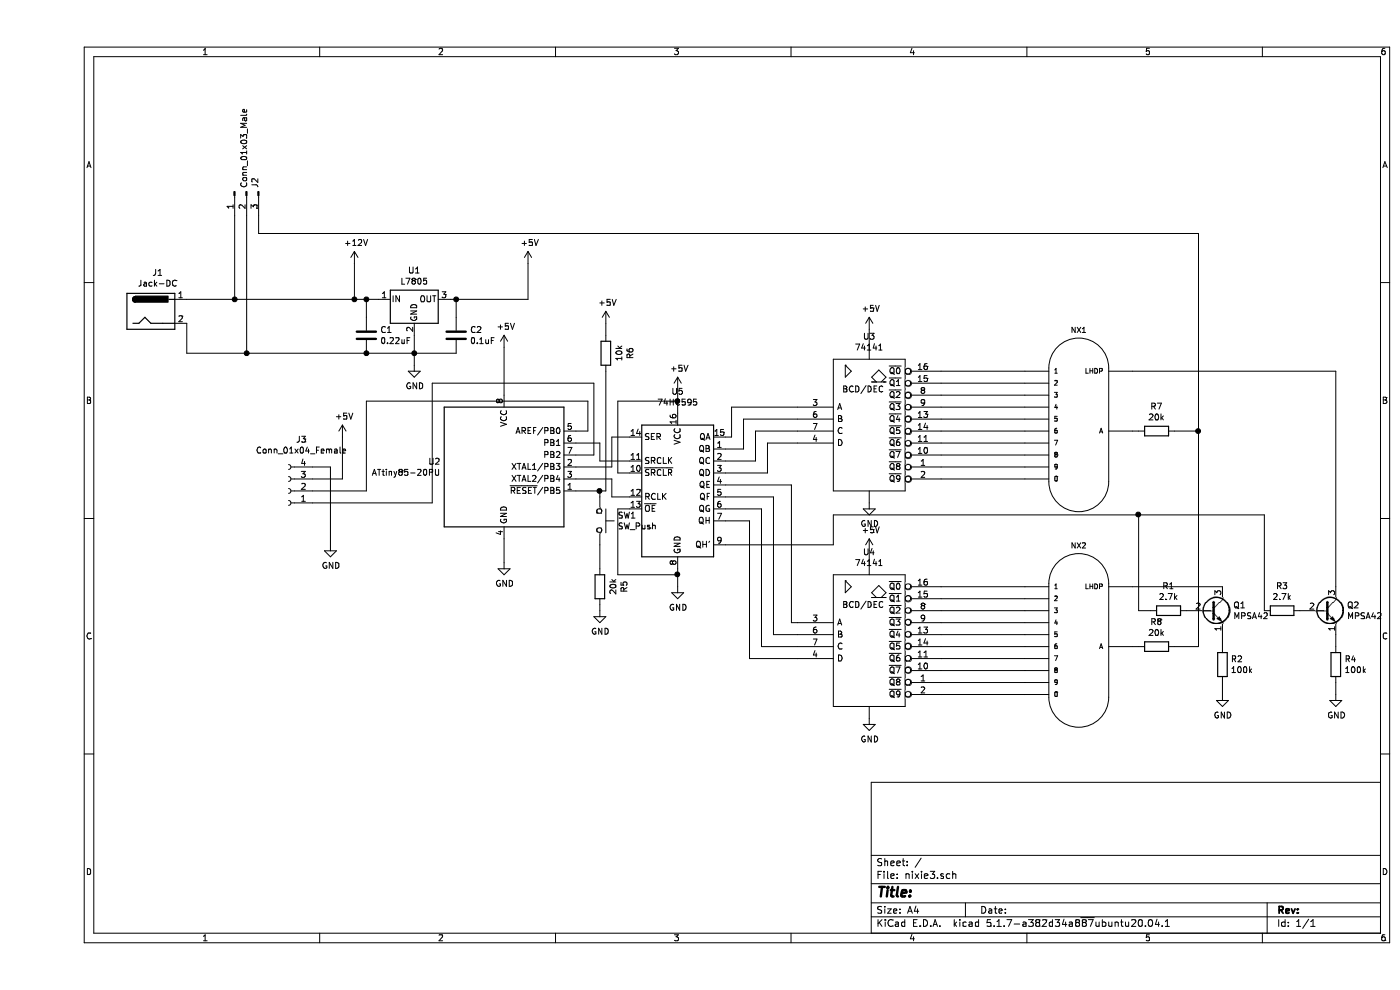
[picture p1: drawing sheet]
EESchema Schematic File Version 4
EELAYER 30 0
EELAYER END
$Descr A4 11693 8268
encoding utf-8
Sheet 1 1
Title ""
Date ""
Rev ""
Comp ""
Comment1 ""
Comment2 ""
Comment3 ""
Comment4 ""
$EndDescr
$Comp
L power:GND #PWR017
U 1 1
P 6950 6000
F 0 "#PWR017" H 6950 5750 50  0001 C CNN
F 1 "GND" H 6955 5827 50  0000 C CNN
F 2 "" H 6950 6000 50  0001 C CNN
F 3 "" H 6950 6000 50  0001 C CNN
	1    6950 6000
	1    0    0    -1  
$EndComp
Wire Wire Line
	6950 5900 6950 6000
$Comp
L nixie3-rescue:IN-12BORIGINAL-nixies-us NX1
U 1 1
P 8750 3600
F 0 "NX1" H 8700 4445 45  0000 C CNN
F 1 "IN-12BORIGINAL" H 8750 3600 45  0001 L BNN
F 2 "nixies-us:nixies-us-IN-12" H 8780 3750 20  0001 C CNN
F 3 "" H 8750 3600 50  0001 C CNN
	1    8750 3600
	1    0    0    -1  
$EndComp
Wire Wire Line
	7550 3100 8250 3100
Wire Wire Line
	7550 3600 8250 3600
Wire Wire Line
	7550 3700 8250 3700
Wire Wire Line
	7550 3800 8250 3800
Wire Wire Line
	7550 3900 8250 3900
Wire Wire Line
	7550 4000 8250 4000
$Comp
L nixie3-rescue:IN-12BORIGINAL-nixies-us NX2
U 1 1
P 8750 5400
F 0 "NX2" H 8700 6245 45  0000 C CNN
F 1 "IN-12BORIGINAL" H 8750 5400 45  0001 L BNN
F 2 "nixies-us:nixies-us-IN-12" H 8780 5550 20  0001 C CNN
F 3 "" H 8750 5400 50  0001 C CNN
	1    8750 5400
	1    0    0    -1  
$EndComp
Wire Wire Line
	7550 4900 8250 4900
Wire Wire Line
	7550 5000 8250 5000
Wire Wire Line
	7550 5100 8250 5100
Wire Wire Line
	7550 5200 8250 5200
Wire Wire Line
	7550 5300 8250 5300
Wire Wire Line
	7550 5400 8250 5400
Wire Wire Line
	7550 5500 8250 5500
Wire Wire Line
	7550 5600 8250 5600
Wire Wire Line
	7550 5700 8250 5700
Wire Wire Line
	7550 5800 8250 5800
$Comp
L Regulator_Linear:L7805 U1
U 1 1
P 3150 2500
F 0 "U1" H 3150 2742 50  0000 C CNN
F 1 "L7805" H 3150 2651 50  0000 C CNN
F 2 "Package_TO_SOT_THT:TO-220-3_Vertical" H 3175 2350 50  0001 L CIN
F 3 "http://www.st.com/content/ccc/resource/technical/document/datasheet/41/4f/b3/b0/12/d4/47/88/CD00000444.pdf/files/CD00000444.pdf/jcr:content/translations/en.CD00000444.pdf" H 3150 2450 50  0001 C CNN
	1    3150 2500
	1    0    0    -1  
$EndComp
$Comp
L power:GND #PWR05
U 1 1
P 3150 3050
F 0 "#PWR05" H 3150 2800 50  0001 C CNN
F 1 "GND" H 3155 2877 50  0000 C CNN
F 2 "" H 3150 3050 50  0001 C CNN
F 3 "" H 3150 3050 50  0001 C CNN
	1    3150 3050
	1    0    0    -1  
$EndComp
Wire Wire Line
	3150 3050 3150 2950
Wire Wire Line
	2650 2200 2650 2500
$Comp
L power:+5V #PWR010
U 1 1
P 4100 2200
F 0 "#PWR010" H 4100 2050 50  0001 C CNN
F 1 "+5V" H 4115 2373 50  0000 C CNN
F 2 "" H 4100 2200 50  0001 C CNN
F 3 "" H 4100 2200 50  0001 C CNN
	1    4100 2200
	1    0    0    -1  
$EndComp
Wire Wire Line
	3450 2500 3500 2500
Wire Wire Line
	4100 2500 4100 2200
$Comp
L power:+5V #PWR016
U 1 1
P 6950 4600
F 0 "#PWR016" H 6950 4450 50  0001 C CNN
F 1 "+5V" H 6965 4773 50  0000 C CNN
F 2 "" H 6950 4600 50  0001 C CNN
F 3 "" H 6950 4600 50  0001 C CNN
	1    6950 4600
	1    0    0    -1  
$EndComp
Wire Wire Line
	6950 4600 6950 4800
$Comp
L Device:C C2
U 1 1
P 3500 2800
F 0 "C2" H 3615 2846 50  0000 L CNN
F 1 "0.1uF" H 3615 2755 50  0000 L CNN
F 2 "Capacitor_THT:C_Disc_D5.1mm_W3.2mm_P5.00mm" H 3538 2650 50  0001 C CNN
F 3 "~" H 3500 2800 50  0001 C CNN
	1    3500 2800
	1    0    0    -1  
$EndComp
Wire Wire Line
	3500 2650 3500 2500
Connection ~ 3500 2500
Wire Wire Line
	3500 2950 3150 2950
Connection ~ 3150 2950
Wire Wire Line
	3150 2950 3150 2800
$Comp
L Device:C C1
U 1 1
P 2750 2800
F 0 "C1" H 2865 2846 50  0000 L CNN
F 1 "0.22uF" H 2865 2755 50  0000 L CNN
F 2 "Capacitor_THT:C_Disc_D5.1mm_W3.2mm_P5.00mm" H 2788 2650 50  0001 C CNN
F 3 "~" H 2750 2800 50  0001 C CNN
	1    2750 2800
	1    0    0    -1  
$EndComp
Wire Wire Line
	3150 2950 2750 2950
Wire Wire Line
	2750 2650 2750 2500
Connection ~ 2750 2500
Wire Wire Line
	2750 2500 2850 2500
$Comp
L Connector:Conn_01x03_Male J2
U 1 1
P 1750 1600
F 0 "J2" H 1722 1532 50  0000 R CNN
F 1 "Conn_01x03_Male" H 1722 1623 50  0000 R CNN
F 2 "Connector_PinHeader_2.54mm:PinHeader_1x03_P2.54mm_Vertical" H 1750 1600 50  0001 C CNN
F 3 "~" H 1750 1600 50  0001 C CNN
	1    1750 1600
	0    -1   1    0   
$EndComp
Wire Wire Line
	1650 1800 1650 2500
Connection ~ 2650 2500
Wire Wire Line
	1750 1800 1750 2950
Wire Wire Line
	1850 1800 1850 1950
Wire Wire Line
	1850 1950 9700 1950
Wire Wire Line
	9700 1950 9700 3600
$Comp
L Device:R R7
U 1 1
P 9350 3600
F 0 "R7" V 9143 3600 50  0000 C CNN
F 1 "20k" V 9234 3600 50  0000 C CNN
F 2 "Resistor_THT:R_Axial_DIN0207_L6.3mm_D2.5mm_P7.62mm_Horizontal" V 9280 3600 50  0001 C CNN
F 3 "~" H 9350 3600 50  0001 C CNN
	1    9350 3600
	0    1    1    0   
$EndComp
Wire Wire Line
	9200 3600 9150 3600
Wire Wire Line
	9500 3600 9700 3600
Connection ~ 9700 3600
Wire Wire Line
	9700 3600 9700 5400
$Comp
L Device:R R8
U 1 1
P 9350 5400
F 0 "R8" V 9143 5400 50  0000 C CNN
F 1 "20k" V 9234 5400 50  0000 C CNN
F 2 "Resistor_THT:R_Axial_DIN0207_L6.3mm_D2.5mm_P7.62mm_Horizontal" V 9280 5400 50  0001 C CNN
F 3 "~" H 9350 5400 50  0001 C CNN
	1    9350 5400
	0    1    1    0   
$EndComp
Wire Wire Line
	9200 5400 9150 5400
Wire Wire Line
	9500 5400 9700 5400
$Comp
L Connector:Conn_01x04_Female J3
U 1 1
P 2100 4100
F 0 "J3" H 1992 3675 50  0000 C CNN
F 1 "Conn_01x04_Female" H 1992 3766 50  0000 C CNN
F 2 "Connector_PinHeader_2.54mm:PinHeader_1x04_P2.54mm_Vertical" H 2100 4100 50  0001 C CNN
F 3 "~" H 2100 4100 50  0001 C CNN
	1    2100 4100
	-1   0    0    1   
$EndComp
Wire Wire Line
	2300 3900 2450 3900
$Comp
L power:GND #PWR01
U 1 1
P 2450 4550
F 0 "#PWR01" H 2450 4300 50  0001 C CNN
F 1 "GND" H 2455 4377 50  0000 C CNN
F 2 "" H 2450 4550 50  0001 C CNN
F 3 "" H 2450 4550 50  0001 C CNN
	1    2450 4550
	1    0    0    -1  
$EndComp
Wire Wire Line
	2450 3900 2450 4550
$Comp
L Connector:Jack-DC J1
U 1 1
P 950 2600
F 0 "J1" H 1007 2925 50  0000 C CNN
F 1 "Jack-DC" H 1007 2834 50  0000 C CNN
F 2 "Connector_BarrelJack:BarrelJack_CUI_PJ-102AH_Horizontal" H 1000 2560 50  0001 C CNN
F 3 "~" H 1000 2560 50  0001 C CNN
	1    950  2600
	1    0    0    -1  
$EndComp
Wire Wire Line
	1250 2500 1650 2500
Connection ~ 1650 2500
Wire Wire Line
	1250 2700 1250 2950
Wire Wire Line
	6950 4100 6950 4200
$Comp
L power:GND #PWR015
U 1 1
P 6950 4200
F 0 "#PWR015" H 6950 3950 50  0001 C CNN
F 1 "GND" H 6955 4027 50  0000 C CNN
F 2 "" H 6950 4200 50  0001 C CNN
F 3 "" H 6950 4200 50  0001 C CNN
	1    6950 4200
	1    0    0    -1  
$EndComp
Wire Wire Line
	2650 2500 2750 2500
Wire Wire Line
	1650 2500 2650 2500
Wire Wire Line
	1250 2950 1750 2950
Wire Wire Line
	1750 2950 2750 2950
Connection ~ 1750 2950
Connection ~ 2750 2950
Wire Wire Line
	3500 2500 4100 2500
Wire Wire Line
	9150 4900 9900 4900
$Comp
L power:+12V #PWR0101
U 1 1
P 2650 2200
F 0 "#PWR0101" H 2650 2050 50  0001 C CNN
F 1 "+12V" H 2665 2373 50  0000 C CNN
F 2 "" H 2650 2200 50  0001 C CNN
F 3 "" H 2650 2200 50  0001 C CNN
	1    2650 2200
	1    0    0    -1  
$EndComp
$Comp
L 74xx_IEEE:74141 U4
U 1 1
P 6950 5350
F 0 "U4" H 6950 6091 50  0000 C CNN
F 1 "74141" H 6950 6000 50  0000 C CNN
F 2 "Package_DIP:DIP-16_W7.62mm" H 6950 5350 50  0001 C CNN
F 3 "" H 6950 5350 50  0001 C CNN
	1    6950 5350
	1    0    0    -1  
$EndComp
$Comp
L 74xx_IEEE:74141 U3
U 1 1
P 6950 3550
F 0 "U3" H 6950 4291 50  0000 C CNN
F 1 "74141" H 6950 4200 50  0000 C CNN
F 2 "Package_DIP:DIP-16_W7.62mm" H 6950 3550 50  0001 C CNN
F 3 "" H 6950 3550 50  0001 C CNN
	1    6950 3550
	1    0    0    -1  
$EndComp
$Comp
L power:GND #PWR0102
U 1 1
P 3900 4700
F 0 "#PWR0102" H 3900 4450 50  0001 C CNN
F 1 "GND" H 3905 4527 50  0000 C CNN
F 2 "" H 3900 4700 50  0001 C CNN
F 3 "" H 3900 4700 50  0001 C CNN
	1    3900 4700
	1    0    0    -1  
$EndComp
$Comp
L power:GND #PWR0103
U 1 1
P 5350 4900
F 0 "#PWR0103" H 5350 4650 50  0001 C CNN
F 1 "GND" H 5355 4727 50  0000 C CNN
F 2 "" H 5350 4900 50  0001 C CNN
F 3 "" H 5350 4900 50  0001 C CNN
	1    5350 4900
	1    0    0    -1  
$EndComp
Wire Wire Line
	5350 4900 5350 4800
$Comp
L power:+5V #PWR0104
U 1 1
P 3900 2900
F 0 "#PWR0104" H 3900 2750 50  0001 C CNN
F 1 "+5V" H 3915 3073 50  0000 C CNN
F 2 "" H 3900 2900 50  0001 C CNN
F 3 "" H 3900 2900 50  0001 C CNN
	1    3900 2900
	1    0    0    -1  
$EndComp
$Comp
L power:+5V #PWR0105
U 1 1
P 5350 3250
F 0 "#PWR0105" H 5350 3100 50  0001 C CNN
F 1 "+5V" H 5365 3423 50  0000 C CNN
F 2 "" H 5350 3250 50  0001 C CNN
F 3 "" H 5350 3250 50  0001 C CNN
	1    5350 3250
	1    0    0    -1  
$EndComp
Wire Wire Line
	3900 3300 3900 2900
Wire Wire Line
	3900 4700 3900 4500
$Comp
L MCU_Microchip_ATtiny:ATtiny85-20PU U2
U 1 1
P 3900 3900
F 0 "U2" H 3371 3946 50  0000 R CNN
F 1 "ATtiny85-20PU" H 3371 3855 50  0000 R CNN
F 2 "Package_DIP:DIP-8_W7.62mm" H 3900 3900 50  0001 C CIN
F 3 "http://ww1.microchip.com/downloads/en/DeviceDoc/atmel-2586-avr-8-bit-microcontroller-attiny25-attiny45-attiny85_datasheet.pdf" H 3900 3900 50  0001 C CNN
	1    3900 3900
	1    0    0    -1  
$EndComp
Wire Wire Line
	5350 3250 5350 3350
Wire Wire Line
	5750 3650 5800 3650
Wire Wire Line
	5800 3650 5800 3400
Wire Wire Line
	5800 3400 6350 3400
Wire Wire Line
	5900 3750 5900 3500
Wire Wire Line
	5900 3500 6350 3500
Wire Wire Line
	6000 3850 6000 3600
Wire Wire Line
	6000 3600 6350 3600
Wire Wire Line
	6100 3950 6100 3700
Wire Wire Line
	6100 3700 6350 3700
Wire Wire Line
	6300 5200 6350 5200
Wire Wire Line
	4500 3900 4800 3900
Wire Wire Line
	4800 3900 4800 3650
Wire Wire Line
	4800 3650 4950 3650
Wire Wire Line
	4500 4000 4800 4000
Wire Wire Line
	4800 4000 4800 4150
Wire Wire Line
	4800 4150 4950 4150
Wire Wire Line
	4700 3850 4950 3850
Wire Wire Line
	4500 3600 4600 3600
Wire Wire Line
	4600 3600 4600 3350
Wire Wire Line
	4600 3350 2750 3350
Wire Wire Line
	4500 3800 4650 3800
Wire Wire Line
	4650 3800 4650 3200
Wire Wire Line
	4650 3200 3300 3200
Wire Wire Line
	3300 3200 3300 4200
Wire Wire Line
	3300 4200 2300 4200
Wire Wire Line
	2750 4100 2300 4100
Wire Wire Line
	2750 3350 2750 4100
Wire Wire Line
	2300 4000 2550 4000
Wire Wire Line
	2550 4000 2550 3650
$Comp
L power:+5V #PWR0106
U 1 1
P 2550 3650
F 0 "#PWR0106" H 2550 3500 50  0001 C CNN
F 1 "+5V" H 2565 3823 50  0000 C CNN
F 2 "" H 2550 3650 50  0001 C CNN
F 3 "" H 2550 3650 50  0001 C CNN
	1    2550 3650
	1    0    0    -1  
$EndComp
Wire Wire Line
	4950 4250 4850 4250
Wire Wire Line
	4850 4250 4850 4800
Wire Wire Line
	4850 4800 5350 4800
Connection ~ 5350 4800
Wire Wire Line
	5350 4800 5350 4750
Wire Wire Line
	4950 3950 4850 3950
Wire Wire Line
	4850 3950 4850 3350
Wire Wire Line
	4850 3350 5350 3350
Connection ~ 5350 3350
Wire Wire Line
	5350 3350 5350 3450
Wire Wire Line
	10850 3100 10850 4900
$Comp
L Transistor_BJT:MPSA42 Q2
U 1 1
P 10750 5100
F 0 "Q2" H 10941 5146 50  0000 L CNN
F 1 "MPSA42" H 10941 5055 50  0000 L CNN
F 2 "Package_TO_SOT_THT:TO-92_Inline_Wide" H 10950 5025 50  0001 L CIN
F 3 "http://www.onsemi.com/pub_link/Collateral/MPSA42-D.PDF" H 10750 5100 50  0001 L CNN
	1    10750 5100
	1    0    0    -1  
$EndComp
$Comp
L Transistor_BJT:MPSA42 Q1
U 1 1
P 9800 5100
F 0 "Q1" H 9991 5146 50  0000 L CNN
F 1 "MPSA42" H 9991 5055 50  0000 L CNN
F 2 "Package_TO_SOT_THT:TO-92_Inline_Wide" H 10000 5025 50  0001 L CIN
F 3 "http://www.onsemi.com/pub_link/Collateral/MPSA42-D.PDF" H 9800 5100 50  0001 L CNN
	1    9800 5100
	1    0    0    -1  
$EndComp
$Comp
L Device:R R2
U 1 1
P 9900 5550
F 0 "R2" H 9970 5596 50  0000 L CNN
F 1 "100k" H 9970 5505 50  0000 L CNN
F 2 "Resistor_THT:R_Axial_DIN0207_L6.3mm_D2.5mm_P7.62mm_Horizontal" V 9830 5550 50  0001 C CNN
F 3 "~" H 9900 5550 50  0001 C CNN
	1    9900 5550
	1    0    0    -1  
$EndComp
$Comp
L Device:R R4
U 1 1
P 10850 5550
F 0 "R4" H 10920 5596 50  0000 L CNN
F 1 "100k" H 10920 5505 50  0000 L CNN
F 2 "Resistor_THT:R_Axial_DIN0207_L6.3mm_D2.5mm_P7.62mm_Horizontal" V 10780 5550 50  0001 C CNN
F 3 "~" H 10850 5550 50  0001 C CNN
	1    10850 5550
	1    0    0    -1  
$EndComp
Wire Wire Line
	10850 5400 10850 5300
Wire Wire Line
	9900 5400 9900 5300
$Comp
L Device:R R1
U 1 1
P 9450 5100
F 0 "R1" V 9243 5100 50  0000 C CNN
F 1 "2.7k" V 9334 5100 50  0000 C CNN
F 2 "Resistor_THT:R_Axial_DIN0207_L6.3mm_D2.5mm_P7.62mm_Horizontal" V 9380 5100 50  0001 C CNN
F 3 "~" H 9450 5100 50  0001 C CNN
	1    9450 5100
	0    1    1    0   
$EndComp
Wire Wire Line
	9200 5100 9300 5100
Wire Wire Line
	9150 3100 10850 3100
$Comp
L Device:R R3
U 1 1
P 10400 5100
F 0 "R3" V 10193 5100 50  0000 C CNN
F 1 "2.7k" V 10284 5100 50  0000 C CNN
F 2 "Resistor_THT:R_Axial_DIN0207_L6.3mm_D2.5mm_P7.62mm_Horizontal" V 10330 5100 50  0001 C CNN
F 3 "~" H 10400 5100 50  0001 C CNN
	1    10400 5100
	0    1    1    0   
$EndComp
$Comp
L power:GND #PWR0107
U 1 1
P 9900 5800
F 0 "#PWR0107" H 9900 5550 50  0001 C CNN
F 1 "GND" H 9905 5627 50  0000 C CNN
F 2 "" H 9900 5800 50  0001 C CNN
F 3 "" H 9900 5800 50  0001 C CNN
	1    9900 5800
	1    0    0    -1  
$EndComp
Wire Wire Line
	9900 5800 9900 5700
$Comp
L power:GND #PWR0108
U 1 1
P 10850 5800
F 0 "#PWR0108" H 10850 5550 50  0001 C CNN
F 1 "GND" H 10855 5627 50  0000 C CNN
F 2 "" H 10850 5800 50  0001 C CNN
F 3 "" H 10850 5800 50  0001 C CNN
	1    10850 5800
	1    0    0    -1  
$EndComp
Wire Wire Line
	10850 5800 10850 5700
Wire Wire Line
	7550 3500 8250 3500
Wire Wire Line
	7550 3400 8250 3400
Wire Wire Line
	7550 3300 8250 3300
Wire Wire Line
	7550 3200 8250 3200
Wire Wire Line
	6950 2750 6950 3000
$Comp
L power:+5V #PWR014
U 1 1
P 6950 2750
F 0 "#PWR014" H 6950 2600 50  0001 C CNN
F 1 "+5V" H 6965 2923 50  0000 C CNN
F 2 "" H 6950 2750 50  0001 C CNN
F 3 "" H 6950 2750 50  0001 C CNN
	1    6950 2750
	1    0    0    -1  
$EndComp
Wire Wire Line
	6150 5300 6350 5300
Wire Wire Line
	6050 5400 6350 5400
Wire Wire Line
	5950 5500 6350 5500
Wire Wire Line
	5750 4350 5950 4350
Wire Wire Line
	5750 4250 6050 4250
Wire Wire Line
	5750 4150 6150 4150
Wire Wire Line
	5750 4050 6300 4050
Wire Wire Line
	5750 3950 6100 3950
Wire Wire Line
	5750 3850 6000 3850
Wire Wire Line
	5750 3750 5900 3750
Wire Wire Line
	5950 4350 5950 5500
Wire Wire Line
	6050 4250 6050 5400
Wire Wire Line
	6150 4150 6150 5300
Wire Wire Line
	6300 4050 6300 5200
$Comp
L 74xx:74HC595 U5
U 1 1
P 5350 4050
F 0 "U5" H 5350 4831 50  0000 C CNN
F 1 "74HC595" H 5350 4740 50  0000 C CNN
F 2 "Package_DIP:DIP-16_W7.62mm" H 5350 4050 50  0001 C CNN
F 3 "http://www.ti.com/lit/ds/symlink/sn74hc595.pdf" H 5350 4050 50  0001 C CNN
	1    5350 4050
	1    0    0    -1  
$EndComp
Wire Wire Line
	5750 4550 6650 4550
Wire Wire Line
	6650 4550 6650 4300
Wire Wire Line
	6650 4300 9200 4300
Wire Wire Line
	9200 4300 9200 5100
Wire Wire Line
	9200 4300 10250 4300
Wire Wire Line
	10250 4300 10250 5100
Connection ~ 9200 4300
$Comp
L Switch:SW_Push SW1
U 1 1
P 4700 4350
F 0 "SW1" V 4654 4498 50  0000 L CNN
F 1 "SW_Push" V 4745 4498 50  0000 L CNN
F 2 "Button_Switch_THT:SW_PUSH_6mm_H5mm" H 4700 4550 50  0001 C CNN
F 3 "~" H 4700 4550 50  0001 C CNN
	1    4700 4350
	0    1    1    0   
$EndComp
Wire Wire Line
	4500 4100 4700 4100
Wire Wire Line
	4700 4100 4700 4150
$Comp
L Device:R R6
U 1 1
P 4750 2950
F 0 "R6" V 4543 2950 50  0000 C CNN
F 1 "10k" V 4634 2950 50  0000 C CNN
F 2 "Resistor_THT:R_Axial_DIN0207_L6.3mm_D2.5mm_P7.62mm_Horizontal" V 4680 2950 50  0001 C CNN
F 3 "~" H 4750 2950 50  0001 C CNN
	1    4750 2950
	-1   0    0    1   
$EndComp
$Comp
L Device:R R5
U 1 1
P 4700 4900
F 0 "R5" V 4493 4900 50  0000 C CNN
F 1 "20k" V 4584 4900 50  0000 C CNN
F 2 "Resistor_THT:R_Axial_DIN0207_L6.3mm_D2.5mm_P7.62mm_Horizontal" V 4630 4900 50  0001 C CNN
F 3 "~" H 4700 4900 50  0001 C CNN
	1    4700 4900
	-1   0    0    1   
$EndComp
Wire Wire Line
	4700 4550 4700 4750
Wire Wire Line
	4500 3700 4700 3700
Wire Wire Line
	4700 3700 4700 3850
Wire Wire Line
	4700 4100 4750 4100
Wire Wire Line
	4750 4100 4750 3100
Connection ~ 4700 4100
$Comp
L power:GND #PWR02
U 1 1
P 4700 5100
F 0 "#PWR02" H 4700 4850 50  0001 C CNN
F 1 "GND" H 4705 4927 50  0000 C CNN
F 2 "" H 4700 5100 50  0001 C CNN
F 3 "" H 4700 5100 50  0001 C CNN
	1    4700 5100
	1    0    0    -1  
$EndComp
Wire Wire Line
	4700 5100 4700 5050
$Comp
L power:+5V #PWR0109
U 1 1
P 4750 2700
F 0 "#PWR0109" H 4750 2550 50  0001 C CNN
F 1 "+5V" H 4765 2873 50  0000 C CNN
F 2 "" H 4750 2700 50  0001 C CNN
F 3 "" H 4750 2700 50  0001 C CNN
	1    4750 2700
	1    0    0    -1  
$EndComp
Wire Wire Line
	4750 2800 4750 2700
$EndSCHEMATC
